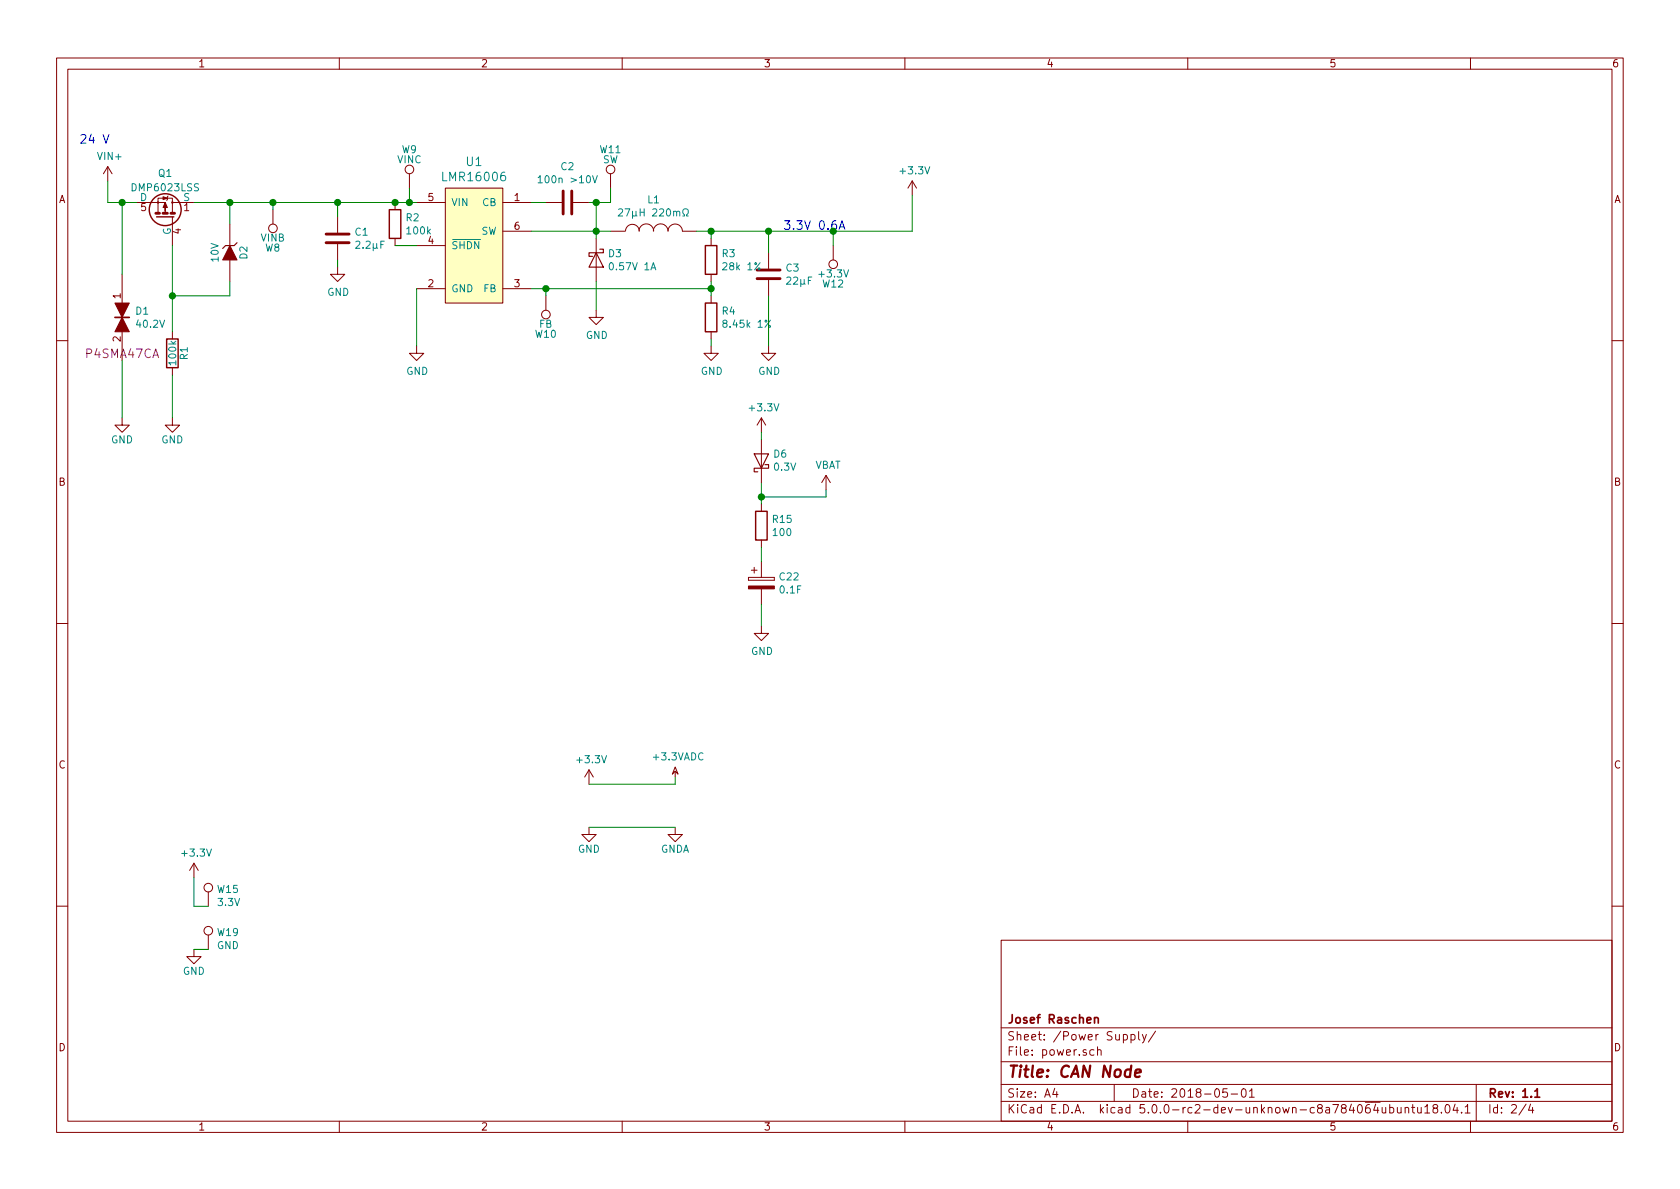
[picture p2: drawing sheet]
EESchema Schematic File Version 4
LIBS:can-node-cache
EELAYER 26 0
EELAYER END
$Descr A4 11693 8268
encoding utf-8
Sheet 2 4
Title "CAN Node"
Date "2018-05-01"
Rev "1.1"
Comp "Josef Raschen"
Comment1 ""
Comment2 ""
Comment3 ""
Comment4 ""
$EndDescr
Text Notes 550  1000 0    60   ~ 0
24 V
$Comp
L can-node-rescue:R R1
U 1 1
P 1200 2450
F 0 "R1" V 1280 2450 50  0000 C CNN
F 1 "100k" V 1200 2450 50  0000 C CNN
F 2 "Resistors_SMD:R_1206_HandSoldering" V 1130 2450 30  0001 C CNN
F 3 "" H 1200 2450 30  0000 C CNN
	1    1200 2450
	1    0    0    -1  
$EndComp
$Comp
L can-node-rescue:ZENER D2
U 1 1
P 1600 1750
F 0 "D2" H 1600 1850 50  0000 C CNN
F 1 "10V" H 1600 1650 50  0000 C CNN
F 2 "Diodes_SMD:D_SMA_Handsoldering" H 1600 1750 60  0001 C CNN
F 3 "http://www.onsemi.com/pub_link/Collateral/MM3Z2V4T1-D.PDF" H 1600 1750 60  0001 C CNN
F 4 "ON Semiconductor 1SMA5925BT3G" H 1600 1750 60  0001 C CNN "Device"
	1    1600 1750
	0    1    1    0   
$EndComp
$Comp
L can-node-rescue:TVS D1
U 1 1
P 850 2200
F 0 "D1" V 804 2288 50  0000 L CNN
F 1 "40.2V" V 895 2288 50  0000 L CNN
F 2 "Diodes_SMD:D_SMA_Handsoldering" H 850 2200 50  0001 C CNN
F 3 "http://www.vishay.com/docs/88367/p4sma.pdf" H 850 2200 50  0001 C CNN
F 4 "P4SMA47CA" V 1100 2200 60  0000 C CNN "Part"
	1    850  2200
	0    1    1    0   
$EndComp
$Comp
L power:GND #PWR03
U 1 1
P 4100 5750
F 0 "#PWR03" H 4100 5500 50  0001 C CNN
F 1 "GND" H 4100 5600 50  0000 C CNN
F 2 "" H 4100 5750 60  0000 C CNN
F 3 "" H 4100 5750 60  0000 C CNN
	1    4100 5750
	1    0    0    -1  
$EndComp
$Comp
L power:GNDA #PWR04
U 1 1
P 4700 5750
F 0 "#PWR04" H 4700 5500 50  0001 C CNN
F 1 "GNDA" H 4700 5600 50  0000 C CNN
F 2 "" H 4700 5750 60  0000 C CNN
F 3 "" H 4700 5750 60  0000 C CNN
	1    4700 5750
	1    0    0    -1  
$EndComp
$Comp
L power:+3.3V #PWR05
U 1 1
P 4100 5450
F 0 "#PWR05" H 4100 5300 50  0001 C CNN
F 1 "+3.3V" H 4115 5623 50  0000 C CNN
F 2 "" H 4100 5450 50  0000 C CNN
F 3 "" H 4100 5450 50  0000 C CNN
	1    4100 5450
	1    0    0    -1  
$EndComp
$Comp
L can-node:DMP6023LSS Q1
U 1 1
P 1150 1500
F 0 "Q1" V 1450 1500 50  0000 C CNN
F 1 "DMP6023LSS" V 1350 1500 50  0000 C CNN
F 2 "can-node:DMP6023LSS" V 1100 1750 50  0001 C CIN
F 3 "" H 1150 1500 50  0000 L CNN
	1    1150 1500
	0    1    -1   0   
$EndComp
$Comp
L can-node:LMR16006 U1
U 1 1
P 3300 1700
F 0 "U1" H 3300 2287 60  0000 C CNN
F 1 "LMR16006" H 3300 2181 60  0000 C CNN
F 2 "can-node:TI-DDC_HandSoldering" H 3300 1600 60  0001 C CNN
F 3 "" H 3300 1600 60  0000 C CNN
	1    3300 1700
	1    0    0    -1  
$EndComp
$Comp
L can-node-rescue:C C2
U 1 1
P 3950 1400
F 0 "C2" V 3698 1400 50  0000 C CNN
F 1 "100n >10V" V 3789 1400 50  0000 C CNN
F 2 "Capacitors_SMD:C_0603_HandSoldering" H 3988 1250 50  0001 C CNN
F 3 "" H 3950 1400 50  0000 C CNN
F 4 ">10V" V 3950 1400 60  0001 C CNN "Rating"
F 5 "RE:X7R-G0603 100N" V 3950 1400 50  0001 C CNN "DPN"
	1    3950 1400
	0    1    1    0   
$EndComp
$Comp
L can-node-rescue:D_Schottky D3
U 1 1
P 4150 1800
F 0 "D3" V 4104 1879 50  0000 L CNN
F 1 "0.57V 1A" V 4195 1879 50  0000 L CNN
F 2 "can-node:D_SOD-123_HandSoldering" H 4150 1800 50  0001 C CNN
F 3 "" H 4150 1800 50  0000 C CNN
	1    4150 1800
	0    1    1    0   
$EndComp
$Comp
L can-node-rescue:INDUCTOR L1
U 1 1
P 4550 1600
F 0 "L1" V 4766 1600 50  0000 C CNN
F 1 "27µH 220mΩ" V 4675 1600 50  0000 C CNN
F 2 "can-node:SDE0604A_HandSoldering" H 4550 1600 50  0001 C CNN
F 3 "" H 4550 1600 50  0000 C CNN
	1    4550 1600
	0    -1   -1   0   
$EndComp
$Comp
L can-node-rescue:C C3
U 1 1
P 5350 1900
F 0 "C3" H 5465 1946 50  0000 L CNN
F 1 "22µF" H 5465 1855 50  0000 L CNN
F 2 "Capacitors_SMD:C_1206_HandSoldering" H 5388 1750 50  0001 C CNN
F 3 "" H 5350 1900 50  0000 C CNN
	1    5350 1900
	1    0    0    -1  
$EndComp
$Comp
L can-node-rescue:R R3
U 1 1
P 4950 1800
F 0 "R3" H 5020 1846 50  0000 L CNN
F 1 "28k 1%" H 5020 1755 50  0000 L CNN
F 2 "Resistors_SMD:R_0603_HandSoldering" V 4880 1800 50  0001 C CNN
F 3 "" H 4950 1800 50  0000 C CNN
	1    4950 1800
	1    0    0    -1  
$EndComp
$Comp
L can-node-rescue:R R4
U 1 1
P 4950 2200
F 0 "R4" H 5020 2246 50  0000 L CNN
F 1 "8.45k 1%" H 5020 2155 50  0000 L CNN
F 2 "Resistors_SMD:R_0603_HandSoldering" V 4880 2200 50  0001 C CNN
F 3 "" H 4950 2200 50  0000 C CNN
	1    4950 2200
	1    0    0    -1  
$EndComp
$Comp
L can-node-rescue:R R2
U 1 1
P 2750 1550
F 0 "R2" H 2820 1596 50  0000 L CNN
F 1 "100k" H 2820 1505 50  0000 L CNN
F 2 "Resistors_SMD:R_0603_HandSoldering" V 2680 1550 50  0001 C CNN
F 3 "" H 2750 1550 50  0000 C CNN
	1    2750 1550
	1    0    0    -1  
$EndComp
$Comp
L can-node-rescue:C C1
U 1 1
P 2350 1650
F 0 "C1" H 2465 1696 50  0000 L CNN
F 1 "2.2µF" H 2465 1605 50  0000 L CNN
F 2 "Capacitors_SMD:C_1210_HandSoldering" H 2388 1500 50  0001 C CNN
F 3 "" H 2350 1650 50  0000 C CNN
	1    2350 1650
	1    0    0    -1  
$EndComp
$Comp
L power:GND #PWR06
U 1 1
P 4150 2150
F 0 "#PWR06" H 4150 1900 50  0001 C CNN
F 1 "GND" H 4155 1977 50  0000 C CNN
F 2 "" H 4150 2150 50  0000 C CNN
F 3 "" H 4150 2150 50  0000 C CNN
	1    4150 2150
	1    0    0    -1  
$EndComp
$Comp
L power:GND #PWR07
U 1 1
P 4950 2400
F 0 "#PWR07" H 4950 2150 50  0001 C CNN
F 1 "GND" H 4955 2227 50  0000 C CNN
F 2 "" H 4950 2400 50  0000 C CNN
F 3 "" H 4950 2400 50  0000 C CNN
	1    4950 2400
	1    0    0    -1  
$EndComp
$Comp
L power:GND #PWR08
U 1 1
P 5350 2400
F 0 "#PWR08" H 5350 2150 50  0001 C CNN
F 1 "GND" H 5355 2227 50  0000 C CNN
F 2 "" H 5350 2400 50  0000 C CNN
F 3 "" H 5350 2400 50  0000 C CNN
	1    5350 2400
	1    0    0    -1  
$EndComp
$Comp
L power:GND #PWR09
U 1 1
P 2900 2400
F 0 "#PWR09" H 2900 2150 50  0001 C CNN
F 1 "GND" H 2905 2227 50  0000 C CNN
F 2 "" H 2900 2400 50  0000 C CNN
F 3 "" H 2900 2400 50  0000 C CNN
	1    2900 2400
	1    0    0    -1  
$EndComp
$Comp
L power:GND #PWR010
U 1 1
P 2350 1850
F 0 "#PWR010" H 2350 1600 50  0001 C CNN
F 1 "GND" H 2355 1677 50  0000 C CNN
F 2 "" H 2350 1850 50  0000 C CNN
F 3 "" H 2350 1850 50  0000 C CNN
	1    2350 1850
	1    0    0    -1  
$EndComp
$Comp
L power:+3.3V #PWR011
U 1 1
P 6350 1350
F 0 "#PWR011" H 6350 1200 50  0001 C CNN
F 1 "+3.3V" H 6365 1523 50  0000 C CNN
F 2 "" H 6350 1350 50  0000 C CNN
F 3 "" H 6350 1350 50  0000 C CNN
	1    6350 1350
	1    0    0    -1  
$EndComp
Text Notes 5450 1600 0    60   ~ 0
3.3V 0.6A
$Comp
L can-node-rescue:TEST_1P W8
U 1 1
P 1900 1450
F 0 "W8" H 1900 1720 50  0000 C CNN
F 1 "VINB" H 1900 1650 50  0000 C CNN
F 2 "can-node:Measurement_Point_tiny" H 2100 1450 50  0001 C CNN
F 3 "" H 2100 1450 50  0000 C CNN
	1    1900 1450
	-1   0    0    1   
$EndComp
$Comp
L can-node-rescue:TEST_1P W9
U 1 1
P 2850 1300
F 0 "W9" H 2850 1570 50  0000 C CNN
F 1 "VINC" H 2850 1500 50  0000 C CNN
F 2 "can-node:Measurement_Point_tiny" H 3050 1300 50  0001 C CNN
F 3 "" H 3050 1300 50  0000 C CNN
	1    2850 1300
	1    0    0    -1  
$EndComp
$Comp
L can-node-rescue:TEST_1P W11
U 1 1
P 4250 1300
F 0 "W11" H 4250 1570 50  0000 C CNN
F 1 "SW" H 4250 1500 50  0000 C CNN
F 2 "can-node:Measurement_Point_tiny" H 4450 1300 50  0001 C CNN
F 3 "" H 4450 1300 50  0000 C CNN
	1    4250 1300
	1    0    0    -1  
$EndComp
$Comp
L can-node-rescue:TEST_1P W10
U 1 1
P 3800 2050
F 0 "W10" H 3800 2320 50  0000 C CNN
F 1 "FB" H 3800 2250 50  0000 C CNN
F 2 "can-node:Measurement_Point_tiny" H 4000 2050 50  0001 C CNN
F 3 "" H 4000 2050 50  0000 C CNN
	1    3800 2050
	-1   0    0    1   
$EndComp
$Comp
L can-node-rescue:TEST_1P W12
U 1 1
P 5800 1700
F 0 "W12" H 5800 1970 50  0000 C CNN
F 1 "+3.3V" H 5800 1900 50  0000 C CNN
F 2 "can-node:Measurement_Point_tiny" H 6000 1700 50  0001 C CNN
F 3 "" H 6000 1700 50  0000 C CNN
	1    5800 1700
	-1   0    0    1   
$EndComp
$Comp
L power:+3.3VADC #PWR012
U 1 1
P 4700 5400
F 0 "#PWR012" H 4850 5350 50  0001 C CNN
F 1 "+3.3VADC" H 4720 5543 50  0000 C CNN
F 2 "" H 4700 5400 50  0000 C CNN
F 3 "" H 4700 5400 50  0000 C CNN
	1    4700 5400
	1    0    0    -1  
$EndComp
$Comp
L can-node:VIN+ #PWR013
U 1 1
P 750 1250
F 0 "#PWR013" H 750 1100 50  0001 C CNN
F 1 "VIN+" H 765 1423 50  0000 C CNN
F 2 "" H 750 1250 60  0000 C CNN
F 3 "" H 750 1250 60  0000 C CNN
	1    750  1250
	1    0    0    -1  
$EndComp
$Comp
L power:GND #PWR014
U 1 1
P 1200 2900
F 0 "#PWR014" H 1200 2650 50  0001 C CNN
F 1 "GND" H 1200 2750 50  0000 C CNN
F 2 "" H 1200 2900 60  0000 C CNN
F 3 "" H 1200 2900 60  0000 C CNN
	1    1200 2900
	1    0    0    -1  
$EndComp
$Comp
L power:GND #PWR015
U 1 1
P 850 2900
F 0 "#PWR015" H 850 2650 50  0001 C CNN
F 1 "GND" H 850 2750 50  0000 C CNN
F 2 "" H 850 2900 60  0000 C CNN
F 3 "" H 850 2900 60  0000 C CNN
	1    850  2900
	1    0    0    -1  
$EndComp
$Comp
L can-node-rescue:TEST_1P W19
U 1 1
P 1450 6600
F 0 "W19" H 1508 6720 50  0000 L CNN
F 1 "GND" H 1508 6629 50  0000 L CNN
F 2 "can-node:TH-Pad_1.5mm" H 1650 6600 50  0001 C CNN
F 3 "" H 1650 6600 50  0000 C CNN
	1    1450 6600
	1    0    0    -1  
$EndComp
$Comp
L can-node-rescue:TEST_1P W15
U 1 1
P 1450 6300
F 0 "W15" H 1508 6420 50  0000 L CNN
F 1 "3.3V" H 1508 6329 50  0000 L CNN
F 2 "can-node:TH-Pad_1.5mm" H 1650 6300 50  0001 C CNN
F 3 "" H 1650 6300 50  0000 C CNN
	1    1450 6300
	1    0    0    -1  
$EndComp
$Comp
L power:+3.3V #PWR016
U 1 1
P 1350 6100
F 0 "#PWR016" H 1350 5950 50  0001 C CNN
F 1 "+3.3V" H 1365 6273 50  0000 C CNN
F 2 "" H 1350 6100 50  0000 C CNN
F 3 "" H 1350 6100 50  0000 C CNN
	1    1350 6100
	1    0    0    -1  
$EndComp
Wire Wire Line
	4100 5750 4700 5750
Wire Wire Line
	4100 5450 4700 5450
Connection ~ 5800 1600
Wire Wire Line
	5800 1600 5800 1700
Connection ~ 3800 2000
Wire Wire Line
	3800 2050 3800 2000
Connection ~ 4150 1400
Wire Wire Line
	4250 1400 4250 1300
Connection ~ 2850 1400
Wire Wire Line
	2850 1400 2850 1300
Connection ~ 1900 1400
Wire Wire Line
	1900 1400 1900 1450
Connection ~ 2350 1400
Wire Wire Line
	2350 1400 2350 1500
Wire Wire Line
	2900 2400 2900 2000
Connection ~ 5350 1600
Wire Wire Line
	6350 1600 6350 1350
Wire Wire Line
	5350 2400 5350 2050
Connection ~ 4950 1600
Wire Wire Line
	5350 1600 5350 1750
Connection ~ 4950 2000
Wire Wire Line
	3700 2000 3800 2000
Wire Wire Line
	4950 2400 4950 2350
Wire Wire Line
	4950 1950 4950 2000
Wire Wire Line
	4950 1600 4950 1650
Wire Wire Line
	4850 1600 4950 1600
Wire Wire Line
	2350 1800 2350 1850
Connection ~ 2750 1400
Wire Wire Line
	2900 1700 2750 1700
Connection ~ 4150 1600
Wire Wire Line
	4150 2150 4150 1950
Wire Wire Line
	3700 1600 4150 1600
Wire Wire Line
	4150 1400 4150 1600
Wire Wire Line
	4100 1400 4150 1400
Wire Wire Line
	3700 1400 3800 1400
Wire Wire Line
	4700 5450 4700 5400
Wire Wire Line
	1350 1400 1600 1400
Wire Wire Line
	850  2900 850  2500
Connection ~ 850  1400
Wire Wire Line
	850  1900 850  1400
Wire Wire Line
	750  1400 850  1400
Connection ~ 1600 1400
Connection ~ 1200 2050
Wire Wire Line
	1600 2050 1200 2050
Wire Wire Line
	1200 1700 1200 2050
Wire Wire Line
	1600 1950 1600 2050
Wire Wire Line
	1600 1550 1600 1400
Wire Wire Line
	1200 2900 1200 2600
Wire Wire Line
	750  1250 750  1400
Wire Wire Line
	1350 6100 1350 6300
Wire Wire Line
	1350 6300 1450 6300
$Comp
L power:GND #PWR017
U 1 1
P 1350 6600
F 0 "#PWR017" H 1350 6350 50  0001 C CNN
F 1 "GND" H 1350 6450 50  0000 C CNN
F 2 "" H 1350 6600 60  0000 C CNN
F 3 "" H 1350 6600 60  0000 C CNN
	1    1350 6600
	1    0    0    -1  
$EndComp
Wire Wire Line
	1350 6600 1450 6600
$Comp
L can-node-rescue:CP C22
U 1 1
P 5300 4050
F 0 "C22" H 5418 4096 50  0000 L CNN
F 1 "0.1F" H 5418 4005 50  0000 L CNN
F 2 "can-node:C_Radial_D13_L7_P10" H 5338 3900 50  0001 C CNN
F 3 "" H 5300 4050 50  0000 C CNN
	1    5300 4050
	1    0    0    -1  
$EndComp
$Comp
L can-node-rescue:R R15
U 1 1
P 5300 3650
F 0 "R15" H 5370 3696 50  0000 L CNN
F 1 "100" H 5370 3605 50  0000 L CNN
F 2 "Resistors_SMD:R_0805_HandSoldering" V 5230 3650 50  0001 C CNN
F 3 "" H 5300 3650 50  0000 C CNN
	1    5300 3650
	1    0    0    -1  
$EndComp
$Comp
L power:+3.3V #PWR018
U 1 1
P 5300 3000
F 0 "#PWR018" H 5300 2850 50  0001 C CNN
F 1 "+3.3V" H 5315 3173 50  0000 C CNN
F 2 "" H 5300 3000 50  0000 C CNN
F 3 "" H 5300 3000 50  0000 C CNN
	1    5300 3000
	1    0    0    -1  
$EndComp
$Comp
L power:GND #PWR019
U 1 1
P 5300 4350
F 0 "#PWR019" H 5300 4100 50  0001 C CNN
F 1 "GND" H 5305 4177 50  0000 C CNN
F 2 "" H 5300 4350 50  0000 C CNN
F 3 "" H 5300 4350 50  0000 C CNN
	1    5300 4350
	1    0    0    -1  
$EndComp
Wire Wire Line
	5300 3350 5300 3450
Wire Wire Line
	5300 3800 5300 3900
Wire Wire Line
	5300 4200 5300 4350
Wire Wire Line
	5300 3450 5750 3450
Connection ~ 5300 3450
$Comp
L can-node-rescue:VBAT #PWR020
U 1 1
P 5750 3400
F 0 "#PWR020" H 5750 3250 50  0001 C CNN
F 1 "VBAT" H 5765 3573 50  0000 C CNN
F 2 "" H 5750 3400 60  0000 C CNN
F 3 "" H 5750 3400 60  0000 C CNN
	1    5750 3400
	1    0    0    -1  
$EndComp
Wire Wire Line
	5750 3450 5750 3400
$Comp
L can-node-rescue:D_Schottky D6
U 1 1
P 5300 3200
F 0 "D6" V 5346 3121 50  0000 R CNN
F 1 "0.3V" V 5255 3121 50  0000 R CNN
F 2 "can-node:D_SOD-123_HandSoldering" H 5300 3200 50  0001 C CNN
F 3 "" H 5300 3200 50  0000 C CNN
	1    5300 3200
	0    -1   -1   0   
$EndComp
Wire Wire Line
	5300 3000 5300 3050
Wire Wire Line
	5800 1600 6350 1600
Wire Wire Line
	3800 2000 4950 2000
Wire Wire Line
	4150 1400 4250 1400
Wire Wire Line
	2850 1400 2900 1400
Wire Wire Line
	1900 1400 2350 1400
Wire Wire Line
	2350 1400 2750 1400
Wire Wire Line
	5350 1600 5800 1600
Wire Wire Line
	4950 1600 5350 1600
Wire Wire Line
	4950 2000 4950 2050
Wire Wire Line
	2750 1400 2850 1400
Wire Wire Line
	4150 1600 4250 1600
Wire Wire Line
	4150 1600 4150 1650
Wire Wire Line
	850  1400 950  1400
Wire Wire Line
	1600 1400 1900 1400
Wire Wire Line
	1200 2050 1200 2300
Wire Wire Line
	5300 3450 5300 3500
$EndSCHEMATC
